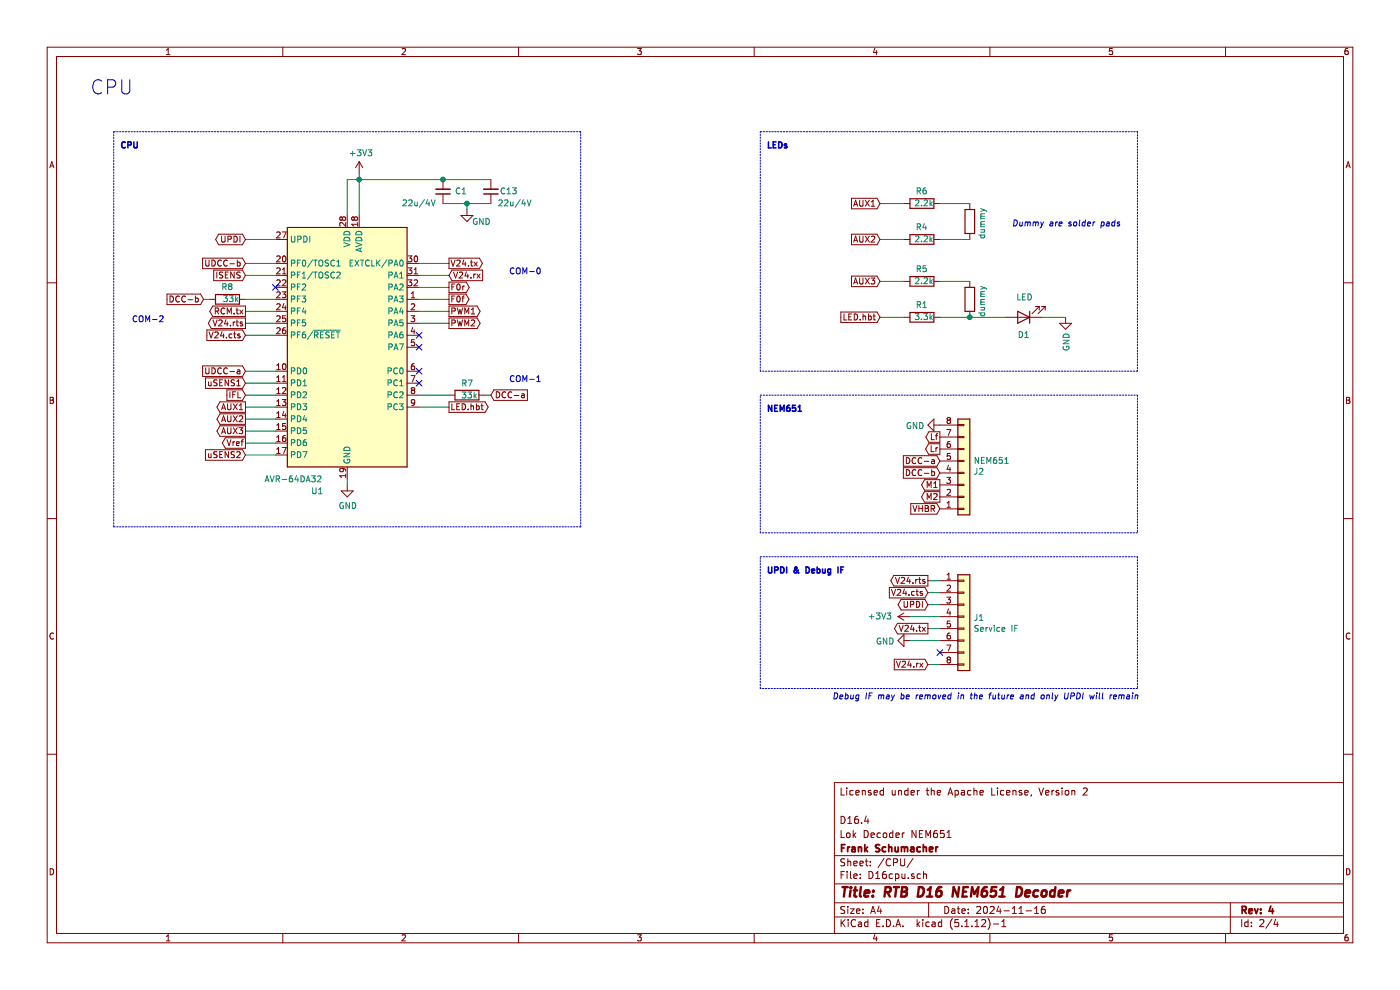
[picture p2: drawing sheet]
EESchema Schematic File Version 4
EELAYER 30 0
EELAYER END
$Descr A4 11693 8268
encoding utf-8
Sheet 2 4
Title "RTB D16 NEM651 Decoder"
Date "2024-11-16"
Rev "4"
Comp "Frank Schumacher"
Comment1 "Lok Decoder NEM651"
Comment2 "D16.4"
Comment3 ""
Comment4 "Licensed under the Apache License, Version 2"
$EndDescr
Text Notes 750  800  0    118  ~ 0
CPU
$Comp
L power:GND #PWR06
U 1 1
P 3900 1750
F 0 "#PWR06" H 3900 1500 50  0001 C CNN
F 1 "GND" H 4100 1650 50  0000 R CNN
F 2 "" H 3900 1750 50  0001 C CNN
F 3 "" H 3900 1750 50  0001 C CNN
	1    3900 1750
	1    0    0    -1  
$EndComp
$Comp
L Device:C_Small C13
U 1 1
P 4100 1600
F 0 "C13" H 3950 1600 50  0000 C CNN
F 1 "22u/4V" H 3900 1700 50  0000 C CNN
F 2 "Capacitor_SMD:C_0402_1005Metric" H 4100 1600 50  0001 C CNN
F 3 "~" H 4100 1600 50  0001 C CNN
	1    4100 1600
	-1   0    0    1   
$EndComp
Wire Wire Line
	3900 1700 4100 1700
Connection ~ 3000 1500
$Comp
L power:+3V3 #PWR0111
U 1 1
P 3000 1450
F 0 "#PWR0111" H 3000 1300 50  0001 C CNN
F 1 "+3V3" H 3015 1623 50  0000 C CNN
F 2 "" H 3000 1450 50  0001 C CNN
F 3 "" H 3000 1450 50  0001 C CNN
	1    3000 1450
	1    0    0    -1  
$EndComp
Text Notes 4250 3200 0    50   ~ 0
COM-1
$Comp
L Device:R R4
U 1 1
P 7700 2000
F 0 "R4" V 7800 1950 50  0000 L CNN
F 1 "2.2k" V 7700 1900 50  0000 L CNN
F 2 "Resistor_SMD:R_0402_1005Metric" V 7630 2000 50  0001 C CNN
F 3 "~" H 7700 2000 50  0001 C CNN
	1    7700 2000
	0    -1   -1   0   
$EndComp
Wire Wire Line
	7350 2650 7550 2650
$Comp
L Device:R R5
U 1 1
P 7700 2350
F 0 "R5" V 7800 2300 50  0000 L CNN
F 1 "2.2k" V 7700 2250 50  0000 L CNN
F 2 "Resistor_SMD:R_0402_1005Metric" V 7630 2350 50  0001 C CNN
F 3 "~" H 7700 2350 50  0001 C CNN
	1    7700 2350
	0    -1   -1   0   
$EndComp
Text GLabel 7350 1700 0    50   Input ~ 0
AUX1
Text GLabel 2050 3400 0    50   Output ~ 0
AUX1
$Comp
L Device:R R7
U 1 1
P 3900 3300
F 0 "R7" V 3800 3250 50  0000 L CNN
F 1 "33k" V 3900 3250 50  0000 L CNN
F 2 "Resistor_SMD:R_0402_1005Metric" V 3830 3300 50  0001 C CNN
F 3 "~" H 3900 3300 50  0001 C CNN
	1    3900 3300
	0    1    1    0   
$EndComp
Wire Wire Line
	4100 3300 4050 3300
Wire Wire Line
	2050 2500 2300 2500
Wire Wire Line
	3750 2600 3500 2600
Text Notes 4250 2300 0    50   ~ 0
COM-0
Text Notes 1100 2700 0    50   ~ 0
COM-2\n
Text GLabel 3750 2300 2    50   Input ~ 0
V24.rx
Text GLabel 3750 2200 2    50   Output ~ 0
V24.tx
Wire Wire Line
	2050 2000 2300 2000
Text GLabel 2050 2000 0    50   BiDi ~ 0
UPDI
$Comp
L power:GND #PWR0110
U 1 1
P 2900 4050
F 0 "#PWR0110" H 2900 3800 50  0001 C CNN
F 1 "GND" H 2905 3877 50  0000 C CNN
F 2 "" H 2900 4050 50  0001 C CNN
F 3 "" H 2900 4050 50  0001 C CNN
	1    2900 4050
	1    0    0    -1  
$EndComp
Wire Wire Line
	2900 1500 2900 1800
Wire Wire Line
	3000 1500 3000 1800
Wire Wire Line
	1700 2500 1750 2500
Wire Wire Line
	2300 2200 2050 2200
Wire Wire Line
	2050 3300 2300 3300
Wire Wire Line
	2050 2800 2300 2800
Text GLabel 2050 3100 0    50   Input ~ 0
UDCC-a
Text GLabel 1700 2500 0    50   Input ~ 0
DCC-b
Text GLabel 4100 3300 2    50   Input ~ 0
DCC-a
$Comp
L MCU_Microchip_ATmega:ATmega4808-M U1
U 1 1
P 2900 2900
F 0 "U1" H 2650 1700 50  0000 C CNN
F 1 "AVR-64DA32" H 2450 1800 50  0000 C CNN
F 2 "Package_DFN_QFN:VQFN-32-1EP_5x5mm_P0.5mm_EP3.1x3.1mm" H 2900 2900 50  0001 C CIN
F 3 "http://ww1.microchip.com/downloads/en/DeviceDoc/40002016A.pdf" H 2900 2900 50  0001 C CNN
	1    2900 2900
	1    0    0    -1  
$EndComp
Text GLabel 3750 2700 2    50   Output ~ 0
PWM2
Text GLabel 3750 2600 2    50   Output ~ 0
PWM1
Wire Wire Line
	3500 2700 3750 2700
$Comp
L Device:R R6
U 1 1
P 7700 1700
F 0 "R6" V 7800 1650 50  0000 L CNN
F 1 "2.2k" V 7700 1600 50  0000 L CNN
F 2 "Resistor_SMD:R_0402_1005Metric" V 7630 1700 50  0001 C CNN
F 3 "~" H 7700 1700 50  0001 C CNN
	1    7700 1700
	0    -1   -1   0   
$EndComp
Wire Wire Line
	7350 2350 7550 2350
Text GLabel 7350 2350 0    50   Input ~ 0
AUX3
Text GLabel 2050 3600 0    50   Output ~ 0
AUX3
Text GLabel 2050 2300 0    50   Input ~ 0
ISENS
Wire Wire Line
	2300 3100 2050 3100
Text GLabel 2050 3200 0    50   Input ~ 0
uSENS1
Text GLabel 2050 3800 0    50   Input ~ 0
uSENS2
Wire Wire Line
	7350 1700 7550 1700
Wire Wire Line
	2050 3200 2300 3200
Wire Wire Line
	2300 3800 2050 3800
Wire Wire Line
	2050 3400 2300 3400
Wire Wire Line
	2300 3600 2050 3600
Wire Wire Line
	2050 3500 2300 3500
$Comp
L Device:R R8
U 1 1
P 1900 2500
F 0 "R8" V 2000 2450 50  0000 L CNN
F 1 "33k" V 1900 2400 50  0000 L CNN
F 2 "Resistor_SMD:R_0402_1005Metric" V 1830 2500 50  0001 C CNN
F 3 "~" H 1900 2500 50  0001 C CNN
	1    1900 2500
	0    -1   -1   0   
$EndComp
Wire Wire Line
	3500 2500 3750 2500
Text GLabel 2050 2200 0    50   Input ~ 0
UDCC-b
Wire Wire Line
	3500 2200 3750 2200
Wire Wire Line
	3750 2300 3500 2300
Wire Wire Line
	2050 2600 2300 2600
Wire Wire Line
	2050 2700 2300 2700
Wire Wire Line
	3500 3300 3750 3300
Text GLabel 7350 2000 0    50   Input ~ 0
AUX2
Text GLabel 2050 3500 0    50   Output ~ 0
AUX2
Wire Wire Line
	2300 3700 2050 3700
Wire Wire Line
	7350 2000 7550 2000
$Comp
L Device:R R1
U 1 1
P 7700 2650
F 0 "R1" V 7800 2600 50  0000 L CNN
F 1 "3.3k" V 7700 2550 50  0000 L CNN
F 2 "Resistor_SMD:R_0402_1005Metric" V 7630 2650 50  0001 C CNN
F 3 "~" H 7700 2650 50  0001 C CNN
	1    7700 2650
	0    -1   -1   0   
$EndComp
Wire Wire Line
	3500 2400 3750 2400
Text GLabel 2050 2600 0    50   Output ~ 0
RCM.tx
Text GLabel 2050 2800 0    50   Input ~ 0
V24.cts
Text GLabel 2050 2700 0    50   Output ~ 0
V24.rts
$Comp
L Connector_Generic:Conn_01x08 J1
U 1 1
P 8050 5150
F 0 "J1" H 8130 5142 50  0000 L CNN
F 1 "Service IF" H 8130 5051 50  0000 L CNN
F 2 "Connector_PinHeader_1.27mm:PinHeader_2x04_P1.27mm_Vertical" H 8050 5150 50  0001 C CNN
F 3 "~" H 8050 5150 50  0001 C CNN
	1    8050 5150
	1    0    0    -1  
$EndComp
$Comp
L power:+3V3 #PWR0103
U 1 1
P 7600 5150
F 0 "#PWR0103" H 7600 5000 50  0001 C CNN
F 1 "+3V3" V 7600 5400 50  0000 C CNN
F 2 "" H 7600 5150 50  0001 C CNN
F 3 "" H 7600 5150 50  0001 C CNN
	1    7600 5150
	0    -1   -1   0   
$EndComp
Wire Wire Line
	7850 5250 7750 5250
Text GLabel 7750 5050 0    50   BiDi ~ 0
UPDI
Wire Wire Line
	7750 5050 7850 5050
Text GLabel 7750 4950 0    50   Input ~ 0
V24.cts
Wire Wire Line
	7750 4850 7850 4850
Text GLabel 7750 4850 0    50   Output ~ 0
V24.rts
Wire Wire Line
	7750 4950 7850 4950
Text GLabel 7750 5250 0    50   Output ~ 0
V24.tx
Text GLabel 7750 5550 0    50   Input ~ 0
V24.rx
Wire Wire Line
	7750 5550 7850 5550
Wire Wire Line
	7600 5150 7850 5150
$Comp
L Device:C_Small C1
U 1 1
P 3700 1600
F 0 "C1" H 3550 1600 50  0000 C CNN
F 1 "22u/4V" H 3900 1700 50  0000 C CNN
F 2 "Capacitor_SMD:C_0402_1005Metric" H 3700 1600 50  0001 C CNN
F 3 "~" H 3700 1600 50  0001 C CNN
	1    3700 1600
	-1   0    0    1   
$EndComp
Connection ~ 3700 1500
Wire Wire Line
	3700 1500 4100 1500
Wire Wire Line
	3700 1700 3900 1700
Connection ~ 3900 1700
$Comp
L power:GND #PWR0104
U 1 1
P 7600 5350
F 0 "#PWR0104" H 7600 5100 50  0001 C CNN
F 1 "GND" V 7605 5222 50  0000 R CNN
F 2 "" H 7600 5350 50  0001 C CNN
F 3 "" H 7600 5350 50  0001 C CNN
	1    7600 5350
	0    1    1    0   
$EndComp
Wire Wire Line
	7600 5350 7850 5350
Text GLabel 7850 3950 0    50   Input ~ 0
DCC-b
Text GLabel 7850 3850 0    50   Input ~ 0
DCC-a
Text GLabel 7850 4050 0    50   Output ~ 0
M1
Text GLabel 7850 4150 0    50   Output ~ 0
M2
Text GLabel 7850 3750 0    50   Output ~ 0
Lr
Text GLabel 7850 3650 0    50   Output ~ 0
Lf
Text GLabel 3750 2500 2    50   Output ~ 0
F0f
Text GLabel 3750 2400 2    50   Output ~ 0
F0r
NoConn ~ 3500 3100
NoConn ~ 3500 3200
$Comp
L power:GND #PWR0109
U 1 1
P 8900 2650
F 0 "#PWR0109" H 8900 2400 50  0001 C CNN
F 1 "GND" V 8905 2522 50  0000 R CNN
F 2 "" H 8900 2650 50  0001 C CNN
F 3 "" H 8900 2650 50  0001 C CNN
	1    8900 2650
	1    0    0    -1  
$EndComp
Wire Wire Line
	8700 2650 8900 2650
$Comp
L Device:R R14
U 1 1
P 8100 1850
F 0 "R14" H 8170 1896 50  0001 L CNN
F 1 "dummy" V 8200 1700 50  0000 L CNN
F 2 "Resistor_SMD:R_0402_1005Metric" V 8030 1850 50  0001 C CNN
F 3 "~" H 8100 1850 50  0001 C CNN
	1    8100 1850
	1    0    0    -1  
$EndComp
Wire Wire Line
	7850 1700 8100 1700
Wire Wire Line
	7850 2000 8100 2000
$Comp
L Device:R R16
U 1 1
P 8100 2500
F 0 "R16" H 8170 2546 50  0001 L CNN
F 1 "dummy" V 8200 2350 50  0000 L CNN
F 2 "Resistor_SMD:R_0402_1005Metric" V 8030 2500 50  0001 C CNN
F 3 "~" H 8100 2500 50  0001 C CNN
	1    8100 2500
	1    0    0    -1  
$EndComp
Wire Wire Line
	7850 2350 8100 2350
Wire Wire Line
	7850 2650 8100 2650
Wire Wire Line
	8100 2650 8400 2650
Connection ~ 8100 2650
Text GLabel 3750 3400 2    50   Output ~ 0
LED.hbt
Text GLabel 2050 3700 0    50   Output ~ 0
Vref
Wire Wire Line
	3750 3400 3500 3400
Wire Wire Line
	2050 2300 2300 2300
Text GLabel 2050 3300 0    50   Input ~ 0
IFL
$Comp
L power:GND #PWR0112
U 1 1
P 7850 3550
F 0 "#PWR0112" H 7850 3300 50  0001 C CNN
F 1 "GND" V 7855 3422 50  0000 R CNN
F 2 "" H 7850 3550 50  0001 C CNN
F 3 "" H 7850 3550 50  0001 C CNN
	1    7850 3550
	0    1    1    0   
$EndComp
Text GLabel 7850 4250 0    50   Input ~ 0
VHBR
$Comp
L Connector_Generic:Conn_01x08 J2
U 1 1
P 8050 3950
F 0 "J2" H 8130 3942 50  0000 L CNN
F 1 "NEM651" H 8130 3851 50  0000 L CNN
F 2 "Connector_PinHeader_1.27mm:PinHeader_1x08_P1.27mm_Horizontal" H 8050 3950 50  0001 C CNN
F 3 "~" H 8050 3950 50  0001 C CNN
	1    8050 3950
	1    0    0    1   
$EndComp
Wire Wire Line
	3000 1500 3700 1500
Wire Wire Line
	2900 1500 3000 1500
Wire Notes Line
	950  1100 4850 1100
Wire Notes Line
	4850 1100 4850 4400
Wire Notes Line
	4850 4400 950  4400
Wire Notes Line
	950  4400 950  1100
Wire Notes Line
	6350 1100 9500 1100
Wire Notes Line
	9500 1100 9500 3100
Wire Notes Line
	9500 3100 6350 3100
Wire Notes Line
	6350 3100 6350 1100
Wire Notes Line
	6350 3300 9500 3300
Wire Notes Line
	9500 3300 9500 4450
Wire Notes Line
	9500 4450 6350 4450
Wire Notes Line
	6350 4450 6350 3300
Wire Notes Line
	6350 4650 9500 4650
Wire Notes Line
	9500 4650 9500 5750
Wire Notes Line
	9500 5750 6350 5750
Wire Notes Line
	6350 5750 6350 4650
Text Notes 6400 4800 0    50   ~ 10
UPDI & Debug IF
Text Notes 6400 3450 0    50   ~ 10
NEM651
Text Notes 6400 1250 0    50   ~ 10
LEDs
Text Notes 1000 1250 0    50   ~ 10
CPU
NoConn ~ 3500 2800
NoConn ~ 3500 2900
NoConn ~ 2300 2400
Text GLabel 7350 2650 0    50   Input ~ 0
LED.hbt
$Comp
L Device:LED D1
U 1 1
P 8550 2650
F 0 "D1" H 8550 2800 50  0000 C CNN
F 1 "LED" H 8543 2486 50  0000 C CNN
F 2 "LED_SMD:LED_0402_1005Metric" H 8550 2650 50  0001 C CNN
F 3 "~" H 8550 2650 50  0001 C CNN
	1    8550 2650
	-1   0    0    1   
$EndComp
Wire Wire Line
	2900 4000 2900 4050
Wire Wire Line
	3000 1450 3000 1500
NoConn ~ 7850 5450
Text Notes 8450 1900 0    50   Italic 0
Dummy are solder pads
Text Notes 6950 5850 0    50   Italic 0
Debug IF may be removed in the future and only UPDI will remain
Wire Wire Line
	3900 1700 3900 1750
$EndSCHEMATC
